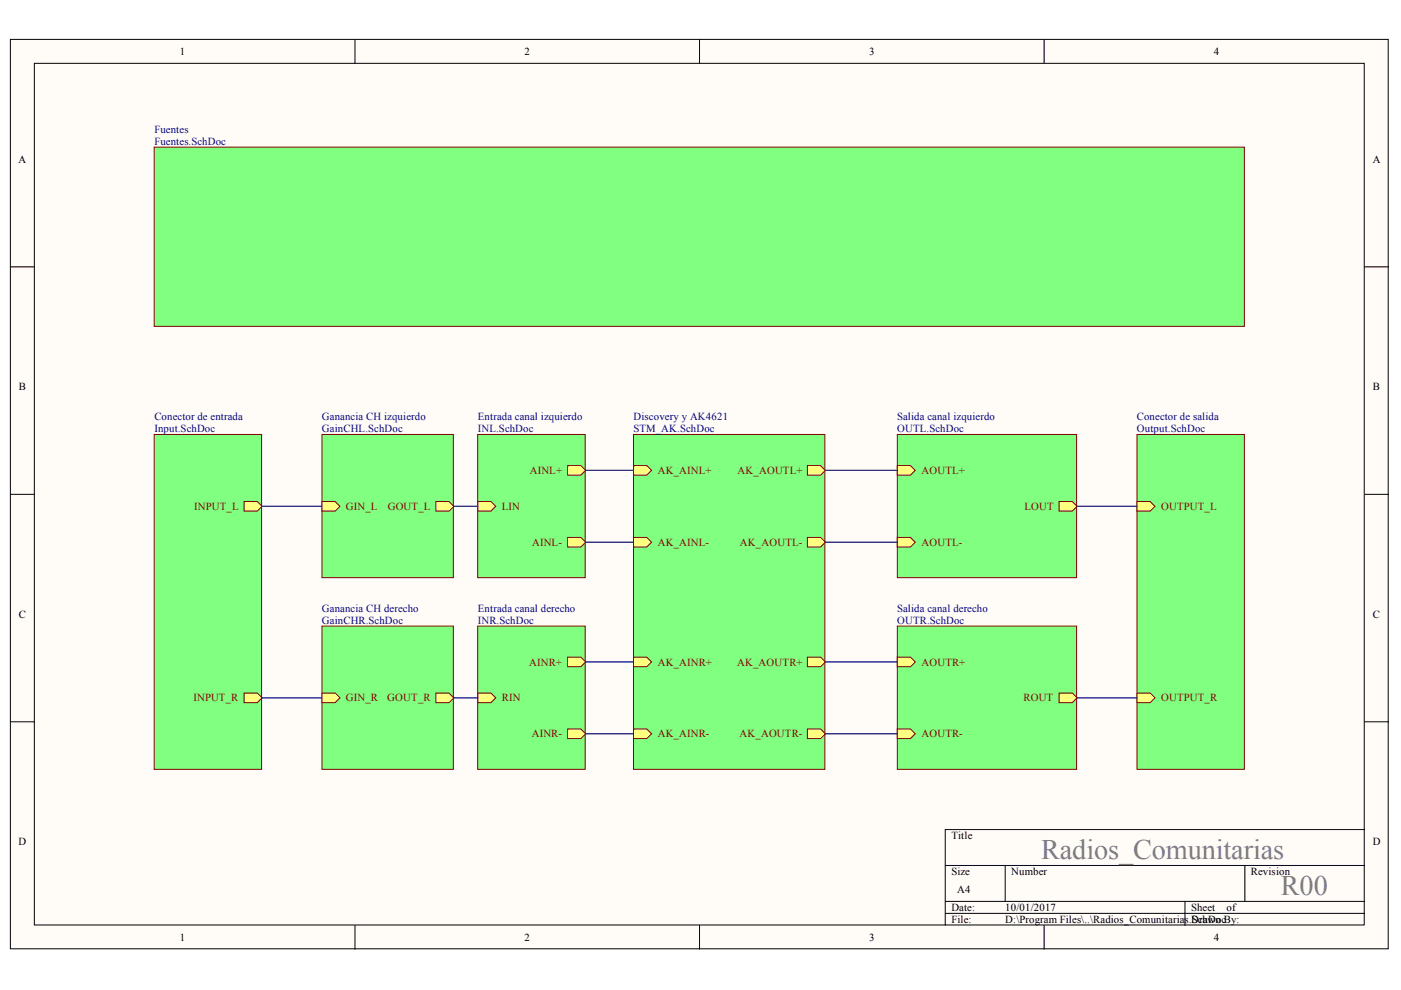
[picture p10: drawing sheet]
<svg xmlns="http://www.w3.org/2000/svg" width="297mm" height="210mm" viewBox="0 0 297 210" stroke-linecap="round" stroke-linejoin="round" font-family="sans-serif">
<g fill="#fffcf8" stroke="#000" stroke-width=".21">
<path d="M2.2 8.4h292.1v192.8h-292.1z"/>
<path d="M7.3 13.4h281.9v182.7h-281.9z"/>
</g>
<g fill="none" stroke="#000" stroke-width=".21">
<path d="M75.3 8.4v5M148.3 8.4v5M221.4 8.4v5M2.2 56.6h5.1M289.3 56.6h5.1M2.2 104.8h5.1M289.3 104.8h5.1M2.2 153h5.1M289.3 153h5.1M289.3 175.9h-88.9v20.3M75.3 196.2v5.1M148.3 196.2v5.1"/>
<path d="M200.4 183.5h88.9M200.4 191.1h88.9M200.4 193.7h88.9M213.1 183.5v7.6M221.4 196.2v5.1M251.2 191.1v5.1M263.9 183.5v7.6"/>
</g>
<path d="M101.3 92.1h22.8v30.4h-22.8z" fill="#80ff80" stroke="#800000" stroke-width=".21"/>
<g fill="#ffff80" stroke="#800000" stroke-width=".21">
<path d="M101.3 106.3h2.8l1 1-1 1.1h-2.8z" fill-rule="evenodd"/>
<path d="M120.4 98.7h2.8l1 1-1 1h-2.8z" fill-rule="evenodd"/>
<path d="M120.4 113.9h2.8l1 1.1-1 1h-2.8z" fill-rule="evenodd"/>
</g>
<path d="M101.3 132.7h22.8v30.4h-22.8z" fill="#80ff80" stroke="#800000" stroke-width=".21"/>
<g fill="#ffff80" stroke="#800000" stroke-width=".21">
<path d="M101.3 146.9h2.8l1 1.1-1 1h-2.8z" fill-rule="evenodd"/>
<path d="M120.4 139.3h2.8l1 1-1 1.1h-2.8z" fill-rule="evenodd"/>
<path d="M120.4 154.6h2.8l1 1-1 1h-2.8z" fill-rule="evenodd"/>
</g>
<path d="M134.3 92.1h40.6v71h-40.6z" fill="#80ff80" stroke="#800000" stroke-width=".21"/>
<g fill="#ffff80" stroke="#800000" stroke-width=".21">
<path d="M134.3 98.7h2.8l1 1-1 1h-2.8z" fill-rule="evenodd"/>
<path d="M134.3 113.9h2.8l1 1.1-1 1h-2.8z" fill-rule="evenodd"/>
<path d="M134.3 154.6h2.8l1 1-1 1h-2.8z" fill-rule="evenodd"/>
<path d="M134.3 139.3h2.8l1 1-1 1.1h-2.8z" fill-rule="evenodd"/>
<path d="M171.2 98.7h2.8l1 1-1 1h-2.8z" fill-rule="evenodd"/>
<path d="M171.2 113.9h2.8l1 1.1-1 1h-2.8z" fill-rule="evenodd"/>
<path d="M171.2 139.3h2.8l1 1-1 1.1h-2.8z" fill-rule="evenodd"/>
<path d="M171.2 154.6h2.8l1 1-1 1h-2.8z" fill-rule="evenodd"/>
</g>
<path d="M190.2 92.1h38.1v30.4h-38.1z" fill="#80ff80" stroke="#800000" stroke-width=".21"/>
<g fill="#ffff80" stroke="#800000" stroke-width=".21">
<path d="M190.2 98.7h2.8l1.1 1-1.1 1h-2.8z" fill-rule="evenodd"/>
<path d="M190.2 113.9h2.8l1.1 1.1-1.1 1h-2.8z" fill-rule="evenodd"/>
<path d="M224.5 106.3h2.8l1.1 1-1.1 1.1h-2.8z" fill-rule="evenodd"/>
</g>
<path d="M190.2 132.7h38.1v30.4h-38.1z" fill="#80ff80" stroke="#800000" stroke-width=".21"/>
<g fill="#ffff80" stroke="#800000" stroke-width=".21">
<path d="M190.2 154.6h2.8l1.1 1-1.1 1h-2.8z" fill-rule="evenodd"/>
<path d="M190.2 139.3h2.8l1.1 1-1.1 1.1h-2.8z" fill-rule="evenodd"/>
<path d="M224.5 146.9h2.8l1.1 1.1-1.1 1h-2.8z" fill-rule="evenodd"/>
</g>
<path d="M32.7 92.1h22.8v71h-22.8z" fill="#80ff80" stroke="#800000" stroke-width=".21"/>
<g fill="#ffff80" stroke="#800000" stroke-width=".21">
<path d="M51.8 106.3h2.7l1.1 1-1.1 1.1h-2.7z" fill-rule="evenodd"/>
<path d="M51.8 146.9h2.7l1.1 1.1-1.1 1h-2.7z" fill-rule="evenodd"/>
</g>
<path d="M241.1 92.1h22.7v71h-22.7z" fill="#80ff80" stroke="#800000" stroke-width=".21"/>
<g fill="#ffff80" stroke="#800000" stroke-width=".21">
<path d="M241.1 146.9h2.8l1 1.1-1 1h-2.8z" fill-rule="evenodd"/>
<path d="M241.1 106.3h2.8l1 1-1 1.1h-2.8z" fill-rule="evenodd"/>
</g>
<path d="M124.2 99.7h10.1M175 99.7h15.2M55.6 107.3h12.7M124.2 115h10.1M175 115h15.2M228.4 107.3h12.7M55.6 148h12.7M124.2 140.3h10.1M124.2 155.6h10.1M175 140.3h15.2M175 155.6h15.2M228.4 148h12.7" fill="none" stroke="#000080" stroke-width=".25"/>
<g fill="#80ff80" stroke="#800000" stroke-width=".21">
<path d="M32.7 31.2h231.1v38h-231.1z"/>
<path d="M68.3 92.1h27.8v30.4h-27.8z"/>
</g>
<g fill="#ffff80" stroke="#800000" stroke-width=".21">
<path d="M68.3 106.3h2.8l1 1-1 1.1h-2.8z" fill-rule="evenodd"/>
<path d="M92.4 106.3h2.8l1 1-1 1.1h-2.8z" fill-rule="evenodd"/>
</g>
<path d="M68.3 132.7h27.8v30.4h-27.8z" fill="#80ff80" stroke="#800000" stroke-width=".21"/>
<g fill="#ffff80" stroke="#800000" stroke-width=".21">
<path d="M92.4 146.9h2.8l1 1.1-1 1h-2.8z" fill-rule="evenodd"/>
<path d="M68.3 146.9h2.8l1 1.1-1 1h-2.8z" fill-rule="evenodd"/>
</g>
<path d="M96.2 107.3h5.1M96.2 148h5.1" fill="none" stroke="#000080" stroke-width=".25"/>
<g font-size="6" fill="#808080">
<text x="220.7" y="182.2">Radios_Comunitarias</text>
<text x="271.6" y="189.9">R00</text>
</g>
<g font-size="2.3">
<text x="38.1" y="11.7">1</text>
<text x="111.2" y="11.7">2</text>
<text x="184.3" y="11.7">3</text>
<text x="257.4" y="11.7">4</text>
<text x="3.9" y="34.5">A</text>
<text x="291.1" y="34.5">A</text>
<text x="4" y="82.7">B</text>
<text x="291.1" y="82.7">B</text>
<text x="4" y="131">C</text>
<text x="291.1" y="131">C</text>
<text x="3.9" y="179.2">D</text>
<text x="201.7" y="177.9">Title</text>
<text x="291.1" y="179.2">D</text>
<text x="201.7" y="185.6">Size</text>
<text x="214.4" y="185.6">Number</text>
<text x="265.2" y="185.6">Revision</text>
<text x="203" y="189.4">A4</text>
<text x="201.7" y="193.2">Date:</text>
<text x="201.7" y="195.7">File:</text>
<text x="213.1" y="193.2">10/01/2017</text>
<text x="213.1" y="195.7">D:\Program Files\..\Radios_Comunitarias.SchDocBy:</text>
<text x="252.5" y="193.2">Sheet</text>
<text x="252.5" y="195.7">Drawn</text>
<text x="260.1" y="193.2">of</text>
<text x="38.1" y="199.5">1</text>
<text x="111.2" y="199.5">2</text>
<text x="184.3" y="199.5">3</text>
<text x="257.4" y="199.5">4</text>
</g>
<g font-size="2.3" fill="#000080">
<text x="32.7" y="28.1">Fuentes</text>
<text x="32.7" y="30.7">Fuentes.SchDoc</text>
<text x="32.7" y="89.1">Conector de entrada</text>
<text x="68.2" y="89.1">Ganancia CH izquierdo</text>
<text x="101.3" y="89.1">Entrada canal izquierdo</text>
<text x="134.3" y="89.1">Discovery y AK4621</text>
<text x="190.2" y="89.1">Salida canal izquierdo</text>
<text x="241" y="89.1">Conector de salida</text>
<text x="32.7" y="91.6">Input.SchDoc</text>
<text x="68.2" y="91.6">GainCHL.SchDoc</text>
<text x="101.3" y="91.6">INL.SchDoc</text>
<text x="134.3" y="91.6">STM_AK.SchDoc</text>
<text x="190.2" y="91.6">OUTL.SchDoc</text>
<text x="241" y="91.6">Output.SchDoc</text>
<text x="68.2" y="129.7">Ganancia CH derecho</text>
<text x="101.3" y="129.7">Entrada canal derecho</text>
<text x="190.2" y="129.7">Salida canal derecho</text>
<text x="68.2" y="132.2">GainCHR.SchDoc</text>
<text x="101.3" y="132.2">INR.SchDoc</text>
<text x="190.2" y="132.2">OUTR.SchDoc</text>
</g>
<g font-size="2.3" fill="#800000">
<text x="112.3" y="100.5">AINL+</text>
<text x="139.5" y="100.5">AK_AINL+</text>
<text x="156.4" y="100.5">AK_AOUTL+</text>
<text x="195.4" y="100.5">AOUTL+</text>
<text x="41.2" y="108.2">INPUT_L</text>
<text x="73.3" y="108.2">GIN_L</text>
<text x="82.2" y="108.2">GOUT_L</text>
<text x="106.4" y="108.2">LIN</text>
<text x="217.2" y="108.2">LOUT</text>
<text x="246.2" y="108.2">OUTPUT_L</text>
<text x="112.8" y="115.8">AINL-</text>
<text x="139.5" y="115.8">AK_AINL-</text>
<text x="156.9" y="115.8">AK_AOUTL-</text>
<text x="195.4" y="115.8">AOUTL-</text>
<text x="112.2" y="141.1">AINR+</text>
<text x="139.5" y="141.1">AK_AINR+</text>
<text x="156.3" y="141.1">AK_AOUTR+</text>
<text x="195.4" y="141.1">AOUTR+</text>
<text x="41" y="148.7">INPUT_R</text>
<text x="73.3" y="148.7">GIN_R</text>
<text x="82.1" y="148.7">GOUT_R</text>
<text x="106.4" y="148.7">RIN</text>
<text x="217" y="148.7">ROUT</text>
<text x="246.2" y="148.7">OUTPUT_R</text>
<text x="112.7" y="156.3">AINR-</text>
<text x="139.5" y="156.3">AK_AINR-</text>
<text x="156.8" y="156.3">AK_AOUTR-</text>
<text x="195.4" y="156.3">AOUTR-</text>
</g>
</svg>
